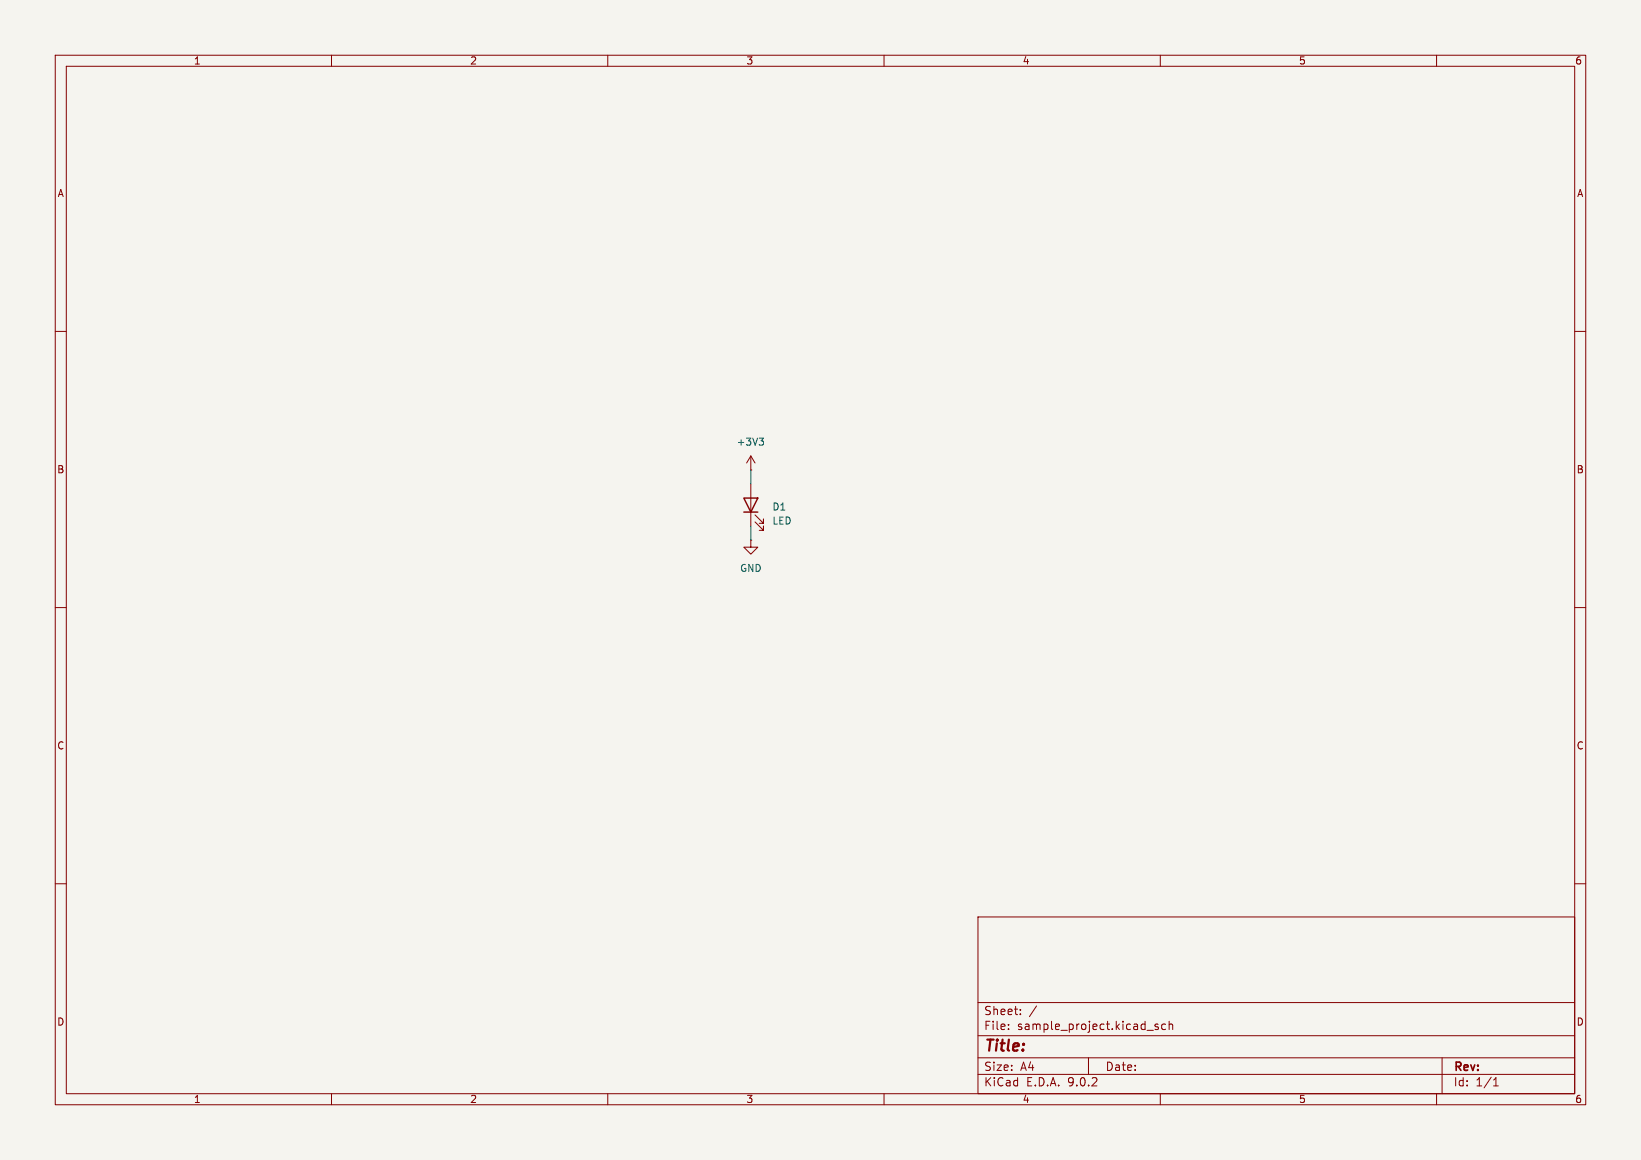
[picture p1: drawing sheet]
<svg xmlns="http://www.w3.org/2000/svg" width="297mm" height="210mm" viewBox="0 0 297 210" stroke-linecap="round" stroke-linejoin="round" font-family="sans-serif">
<path d="M0 0h297v210h-297z" fill="#f5f4ef" stroke="#f5f4ef" stroke-width=".18"/>
<g fill="none" stroke="#840000" stroke-width=".18">
<path d="M10 10h277v190h-277zM12 12h273v186h-273zM60 10v2M110 10v2M160 10v2M210 10v2M260 10v2M10 60h2M285 60h2M135.9 85.1h.1M135.9 97.8v1.3h1.3l-1.3 1.2-1.3-1.2h1.3M135.9 97.8h.1"/>
<path d="M135.9 82.6v2.5M135.9 87.6v7.7M135.9 82.6l-.8 1.2M135.9 82.6l.8 1.2M136.7 94.5l1.5 1.5v-.7v.7h-.8M136.7 93.2l1.5 1.5v-.7v.7h-.8M10 110h2M285 110h2M10 160h2M177 166h108v32h-108zM285 160h2M60 198v2"/>
<path d="M110 198v2M160 198v2M177 194.5h108M177 191.5h108M177 187.5h108M177 181.5h108M182.5 186.3v.1M182.5 185.5v.1M184.7 183.6v.1M184.7 182.8v.1M187.6 182.1l-1.3 2M197 191.5v3"/>
<path d="M207.6 186.5h1.1M209.6 185.5l-.4-.1-.2 .2 .1 .2 .5 .2v.3h-.6M210 198v2M211 185.5l-.5-.1-.3 .3v.4l.2 .2h.6M211.6 185.5l.2-.1 .4 .1v.9M211.6 184.9v1.5M260 198v2M261 191.5v6.5M270.3 196.6h.9M270.3 195.5l.4-.4v1.5"/>
</g>
<path d="M134.6 90.2h2.6l-1.3 2.5zM134.6 92.7h2.6" fill="none" stroke="#840000" stroke-width=".25"/>
<path d="M137.4 79.3h.8l-.4 .5M137.9 79.8l.3 .2v.3l-.3 .3" fill="none" stroke="#006464" stroke-width=".18"/>
<path d="M135.9 85.1v2.5M135.9 95.3v2.5" fill="none" stroke="#009600" stroke-width=".18"/>
<text font-size="2.8" fill="#840000" x="178" y="190.9">Title:</text>
<g font-size="2.1" fill="#840000">
<text x="178" y="184">Sheet:</text>
<text x="178" y="186.7">File:</text>
<text x="184.1" y="186.7">sample_project.kicad_sch</text>
<text x="178" y="196.9">KiCad</text>
<text x="178" y="194.1">Size:</text>
<text x="184.7" y="194.1">A4</text>
<text x="185.7" y="196.9">E.D.A.</text>
<text x="193.3" y="196.9">9.0.2</text>
<text x="200" y="194.1">Date:</text>
<text x="263" y="194.3">Rev:</text>
<text x="263" y="196.9">Id:</text>
<text x="267.1" y="196.9">1/1</text>
</g>
<g font-size="1.8" fill="#840000">
<text x="35" y="11.9">1</text>
<text x="85" y="11.9">2</text>
<text x="135" y="11.9">3</text>
<text x="185" y="11.9">4</text>
<text x="235" y="11.9">5</text>
<text x="285" y="11.9">6</text>
<text x="10.3" y="35.9">A</text>
<text x="285.3" y="35.9">A</text>
<text x="10.3" y="85.9">B</text>
<text x="285.3" y="85.9">B</text>
<text x="10.3" y="135.9">C</text>
<text x="285.3" y="135.9">C</text>
<text x="10.3" y="185.9">D</text>
<text x="285.3" y="185.9">D</text>
<text x="35" y="199.9">1</text>
<text x="85" y="199.9">2</text>
<text x="135" y="199.9">3</text>
<text x="185" y="199.9">4</text>
<text x="235" y="199.9">5</text>
<text x="285" y="199.9">6</text>
</g>
<g font-size="1.8" fill="#006464">
<text x="133.2" y="80.9">+3V3</text>
<text x="139.7" y="92.6">D1</text>
<text x="139.7" y="95.2">LED</text>
<text x="133.9" y="103.7">GND</text>
</g>
</svg>
